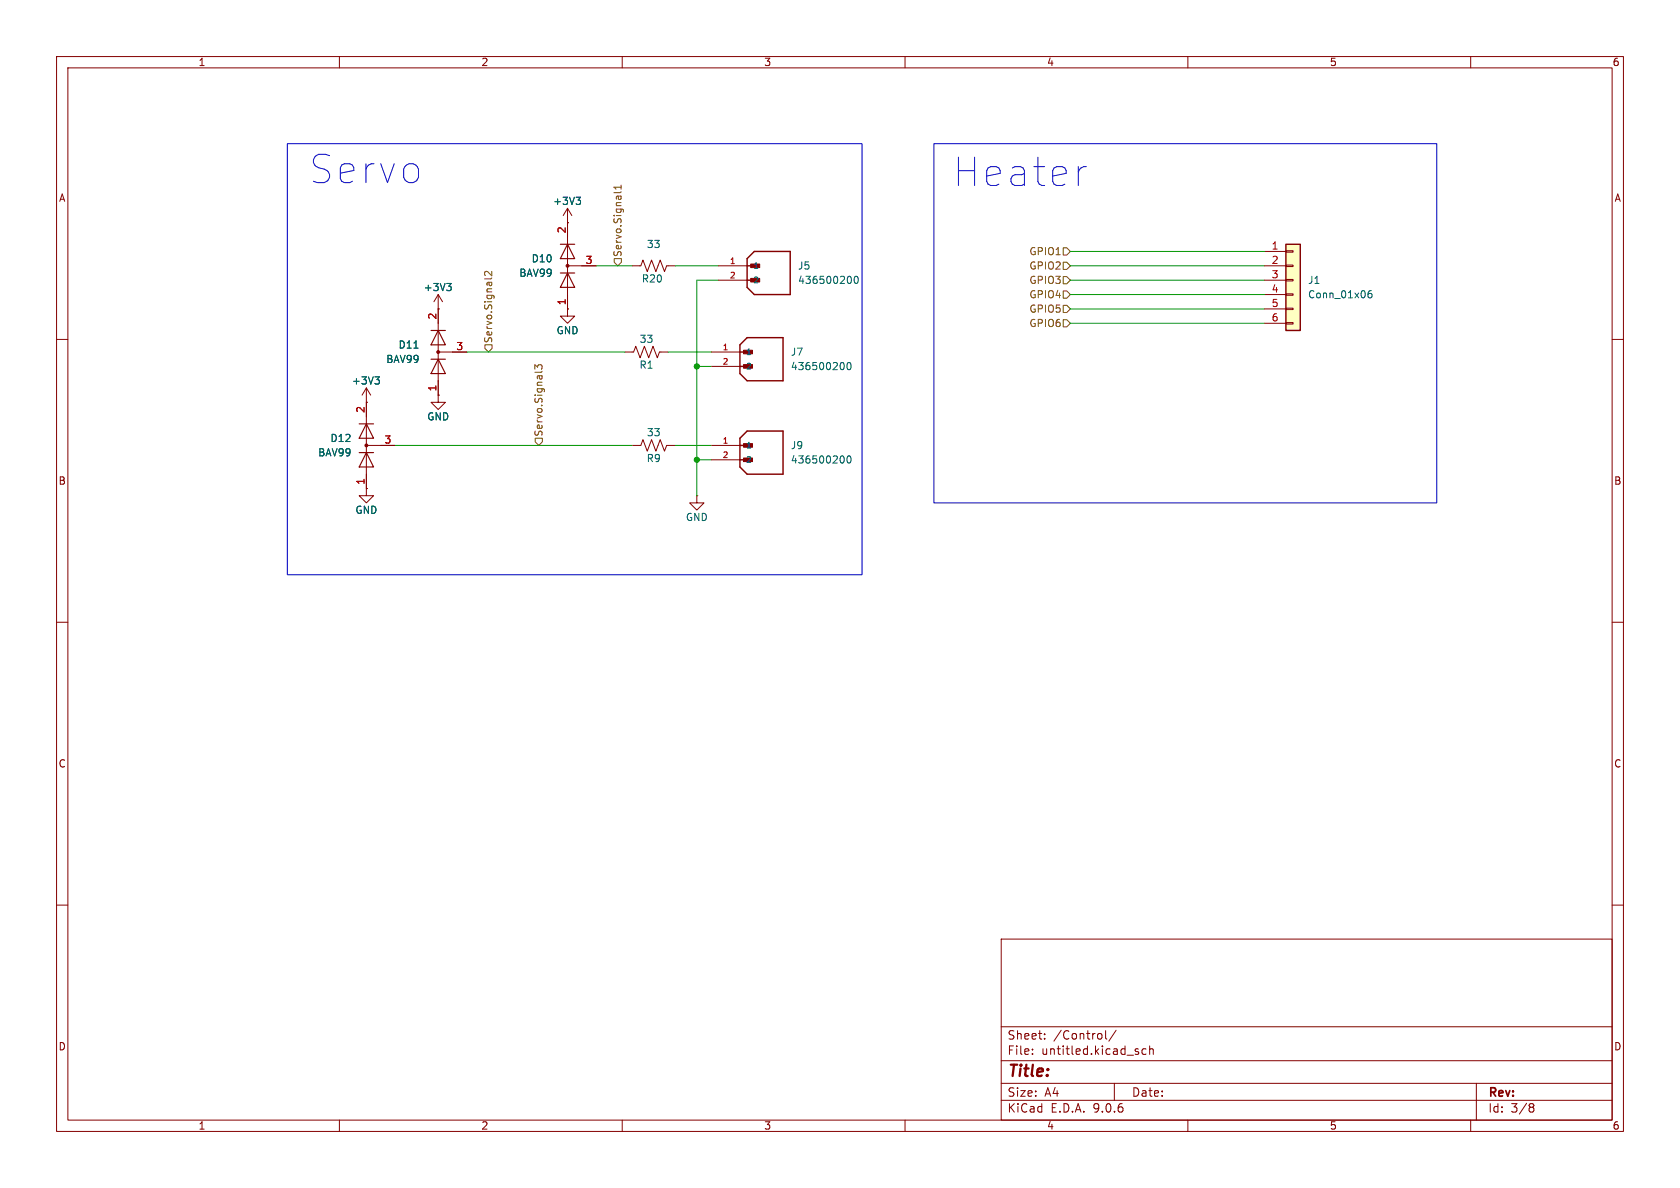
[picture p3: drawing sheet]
<svg xmlns="http://www.w3.org/2000/svg" width="297mm" height="210mm" viewBox="0 0 297 210" stroke-linecap="round" stroke-linejoin="round" font-family="sans-serif">
<g fill="none" stroke="#840000" stroke-width=".18">
<path d="M10 10h277v190h-277zM12 12h273v186h-273zM60 10v2M110 10v2M160 10v2M210 10v2M260 10v2M100.3 39.4h.1M100.3 36.8l.8 1.3M100.3 36.8l-.7 1.3M100.3 36.8v17.8M100.3 47h5.1"/>
<path d="M10 60h2M110.5 62.2h1.5l.4-1 .8 2 .7-2 .8 2 .7-2 .8 2 .4-1h1.5M125.7 62.2h5.1M125.7 64.8h5.1M285 60h2M123.2 87.6v1.3h1.3l-1.3 1.3-1.3-1.3h1.3M123.2 87.6h.1M10 110h2M285 110h2M10 160h2M177 166h108v32h-108zM285 160h2"/>
<path d="M60 198v2M110 198v2M160 198v2M177 194.5h108M177 191.5h108M177 187.5h108M177 181.5h108M182.5 186.3v.1M182.5 185.5v.1M184.7 183.6v.1M184.7 182.8v.1M195.5 182.2v1.3l.2 .2"/>
<path d="M197 191.5v3M197.3 182.1l-1.3 2M201.2 186v.3M202.6 185.5l-.4-.1-.3 .3v.4l.1 .2h.6M203.2 185.5l.3-.1 .3 .1 .1 .9M203.2 184.9v1.5M210 198v2M260 198v2M261 191.5v6.5M270.6 195.1l.4 .1 .2 .2-.3 .3M270.6 195.7h.3M270.9 195.7l.2 .2 .1 .4-.2 .2-.4 .1"/>
</g>
<path d="M132.1 59.7h6.3v7.6h-6.3l-1.3-1.3v-5zM130.8 62.2h1.9M130.8 64.8h1.9" fill="none" stroke="#840000" stroke-width=".25"/>
<g fill="#840000" stroke="#840000" stroke-width=".18">
<path d="M131.4 61.9h1.6v.6h-1.6z"/>
<circle cx="100.3" cy="47" r=".25"/>
</g>
<path d="M101.8 34.9h.8l-.4 .5M102.4 35.4l.2 .2v.3l-.2 .2M149.1 64.1l.1 .5-.1 .7M149.8 64.2l.2-.1a.68 .68 0 0 1 .5 .6 .68 .68 0 0 1-.5 .6l-.2-.1-.1-.3z" fill="none" stroke="#006464" stroke-width=".18"/>
<path d="M99.1 48.3h2.5M99.1 43.2h2.5M100.3 48.3l1.3 2.5h-2.5zM100.3 43.2l1.3 2.5h-2.5z" fill="none" stroke="#840000" stroke-width=".2"/>
<path d="M227.3 43.2h2.6v15.2h-2.6z" fill="#ffffc2"/>
<path d="M132.1 47h1.9M132.1 49.5h1.9M133.3 44.5h6.4v7.6h-6.4l-1.2-1.3v-5.1zM227.3 43.2h2.6v15.2h-2.6zM130.8 77.5l1.3-1.3h6.3v7.6h-6.3l-1.3-1.2zM130.8 78.7h1.9M130.8 81.3h1.9" fill="none" stroke="#840000" stroke-width=".25"/>
<g fill="none" stroke="#840000" stroke-width=".18">
<path d="M100.3 39.4h.1M100.3 39.4v2.5M77.5 54.6h.1M77.5 52.1l.7 1.2M77.5 52.1l-.8 1.2M77.5 52.1v17.8M100.3 54.6v1.3h1.3l-1.3 1.3-1.2-1.3h1.2M100.3 54.6h.1M100.3 52.1v2.5M102.9 47h2.5M111.8 47h1.5l.4-1 .7 2 .8-2 .8 2 .7-2 .8 2 .4-1h1.5M127 47h5.1"/>
<path d="M127 49.5h5.1M223.5 44.5h3.8M223.5 47h3.8M223.5 49.5h3.8M223.5 52.1h3.8M223.5 54.6h3.8M223.5 57.2h3.8M227.3 44.3h1.3v.3h-1.3zM227.3 46.9h1.3v.2h-1.3zM227.3 49.4h1.3v.3h-1.3zM227.3 51.9h1.3v.3h-1.3zM227.3 54.5h1.3v.2h-1.3z"/>
<path d="M227.3 57h1.3v.3h-1.3zM64.8 71.1h.1M64.8 68.6l.7 1.3M64.8 68.6l-.8 1.3M64.8 68.6v17.8M64.8 78.7h5M77.5 69.9v1.2h1.2l-1.2 1.3-1.3-1.3h1.3M77.5 69.9h.1M77.5 62.2h5M111.8 78.7h1.5l.4-1 .7 2.1 .8-2.1 .8 2.1 .7-2.1 .8 2.1 .4-1.1h1.5M125.7 78.7h5.1M64.8 86.4v1.2h1.2l-1.2 1.3-1.3-1.3h1.3"/>
<path d="M64.8 86.4h.1M125.7 81.3h5.1"/>
</g>
<path d="M101.8 34.9h.8l-.4 .5M102.4 35.4l.2 .2v.3l-.2 .2M79 50.1h.8l-.5 .5M79.5 50.6l.3 .2v.3l-.3 .3M150.3 48.9l.2 .4-.2 .7M151.1 49l.2-.2a.68 .68 0 0 1 .4 .7 .68 .68 0 0 1-.4 .6l-.2-.1-.1-.4zM242.4 51.4h-.3a.86 .86 0 0 0 0 1.2l.4-.1 .1-.4-.3-.2h-.2l-.3 .2M66.3 66.6h.8l-.5 .5M66.8 67.1l.3 .2v.3l-.3 .3M73.2 61.5h.7M149.1 80.6l.1 .5-.1 .7M149.8 80.7l.2-.1a.68 .68 0 0 1 .5 .6 .68 .68 0 0 1-.5 .7l-.2-.2-.1-.3z" fill="none" stroke="#006464" stroke-width=".18"/>
<path d="M76.2 58.4h2.5M77.5 58.4l1.2 2.6h-2.5zM63.5 74.9h2.5M64.8 74.9l1.2 2.6h-2.5zM76.2 63.5h2.5M77.5 63.5l1.2 2.5h-2.5zM63.5 80h2.5M64.8 80l1.2 2.6h-2.5z" fill="none" stroke="#840000" stroke-width=".2"/>
<g fill="#840000" stroke="#840000" stroke-width=".18">
<path d="M132.7 46.7h1.6v.6h-1.6z"/>
<path d="M131.4 78.4h1.6v.7h-1.6z"/>
<circle cx="64.8" cy="78.7" r=".25"/>
<circle cx="77.5" cy="62.2" r=".25"/>
</g>
<g fill="none" stroke="#725600" stroke-width=".18">
<path d="M109.8 33.9l-.2 .2h-1.1M109.8 32.7v.8M109.8 33.1h-1.3l.4 .4M86.9 49.1v.1M86.9 48v.8l-.9-.8-.3 .2 .1 .5M108.6 45.7h1.3v.7l-.7 .6-.6-.6zM188 51.4h.6l.6 .7-.6 .6h-.6zM188 56.5h.6l.6 .7-.6 .6h-.6zM188 48.9h.6l.6 .6-.6 .7h-.6zM188 46.4h.6l.6 .6-.6 .6h-.6zM188 54h.6l.6 .6-.6 .6h-.6zM188 43.8h.6l.6 .7-.6 .6h-.6z"/>
<path d="M85.7 61h1.3v.6l-.6 .6-.7-.6zM94.6 65.3v-.8l.4 .4 .2-.4h.5l.1 .2-.1 .6M94.6 77.5h1.3v.6l-.7 .6-.6-.6zM95.8 65.6v.1"/>
</g>
<g fill="none" stroke="#009600" stroke-width=".18">
<path d="M105.4 47h6.4M119.4 47h7.6M127 49.5h-3.8v38.1M189.2 49.5h34.3M189.2 44.5h34.3M189.2 47h34.3M189.2 57.2h34.3M189.2 54.6h34.3M189.2 52.1h34.3M69.8 78.7h42M82.5 62.2h28M118.1 62.2h7.6"/>
<path d="M119.4 78.7h6.3M123.2 64.8h2.5M123.2 81.3h2.5"/>
</g>
<path d="M50.8 25.4h101.6v76.2h-101.6zM165.1 25.4h88.9v63.5h-88.9zM192.1 29.5h-.5l-.5 .2" fill="none" stroke="#0000c2" stroke-width=".18"/>
<g fill="#009600" stroke="#009600" stroke-width=".18">
<circle cx="123.2" cy="64.8" r=".46"/>
<circle cx="123.2" cy="81.3" r=".46"/>
</g>
<g font-size="7" fill="#0000c2">
<text x="54.4" y="32.7">Servo</text>
<text x="168.1" y="33.2">Heater</text>
</g>
<text font-size="2.8" fill="#840000" x="178" y="190.9">Title:</text>
<g font-size="2.1" fill="#840000">
<text x="178" y="184">Sheet:</text>
<text x="186.2" y="184">/Control/</text>
<text x="178" y="186.7">File:</text>
<text x="184.1" y="186.7">untitled.kicad_sch</text>
<text x="178" y="196.9">KiCad</text>
<text x="178" y="194.1">Size:</text>
<text x="184.7" y="194.1">A4</text>
<text x="185.7" y="196.9">E.D.A.</text>
<text x="193.3" y="196.9">9.0.6</text>
<text x="200" y="194.1">Date:</text>
<text x="263" y="194.3">Rev:</text>
<text x="263" y="196.9">Id:</text>
<text x="267.1" y="196.9">3/8</text>
</g>
<g font-size="1.8" fill="#840000">
<text x="35" y="11.9">1</text>
<text x="85" y="11.9">2</text>
<text x="135" y="11.9">3</text>
<text x="185" y="11.9">4</text>
<text x="235" y="11.9">5</text>
<text x="285" y="11.9">6</text>
<text x="10.3" y="35.9">A</text>
<text x="285.3" y="35.9">A</text>
<text x="10.3" y="85.9">B</text>
<text x="285.3" y="85.9">B</text>
<text x="10.3" y="135.9">C</text>
<text x="285.3" y="135.9">C</text>
<text x="10.3" y="185.9">D</text>
<text x="285.3" y="185.9">D</text>
<text x="35" y="199.9">1</text>
<text x="85" y="199.9">2</text>
<text x="135" y="199.9">3</text>
<text x="185" y="199.9">4</text>
<text x="235" y="199.9">5</text>
<text x="285" y="199.9">6</text>
</g>
<g font-size="1.8" fill="#006464">
<text x="97.7" y="36.4">+3V3</text>
<text x="93.9" y="46.6">D10</text>
<text x="114.3" y="44">33</text>
<text x="141" y="47.9">J5</text>
<text x="74.8" y="51.7">+3V3</text>
<text x="91.7" y="49.1">BAV99</text>
<text x="113.4" y="50.1">R20</text>
<text x="141" y="50.4">436500200</text>
<text x="231.1" y="50.4">J1</text>
<text x="231.1" y="52.9">Conn_01x06</text>
<text x="98.3" y="59.3">GND</text>
<text x="68.2" y="64.4">BAV99</text>
<text x="70.4" y="61.8">D11</text>
<text x="113" y="65.4">R1</text>
<text x="113" y="60.8">33</text>
<text x="139.7" y="63.1">J7</text>
<text x="139.7" y="65.6">436500200</text>
<text x="62.1" y="68.2">+3V3</text>
<text x="75.4" y="74.5">GND</text>
<text x="114.3" y="77.3">33</text>
<text x="56.2" y="80.9">BAV99</text>
<text x="58.3" y="78.3">D12</text>
<text x="114.2" y="81.9">R9</text>
<text x="139.7" y="79.6">J9</text>
<text x="139.7" y="82.1">436500200</text>
<text x="62.7" y="91">GND</text>
<text x="121.2" y="92.3">GND</text>
</g>
<g font-size="1.8" fill="#a90000">
<text x="100.1" y="41.3" transform="rotate(-90 100.1 41.3)">2</text>
<text x="103.4" y="46.7">3</text>
<text x="224.7" y="44.2">1</text>
<text x="224.7" y="46.7">2</text>
<text x="224.7" y="49.3">3</text>
<text x="224.7" y="51.8">4</text>
<text x="77.2" y="56.6" transform="rotate(-90 77.2 56.6)">2</text>
<text x="100.1" y="54" transform="rotate(-90 100.1 54)">1</text>
<text x="224.7" y="54.4">5</text>
<text x="224.7" y="56.9">6</text>
<text x="80.6" y="62">3</text>
<text x="77.2" y="69.3" transform="rotate(-90 77.2 69.3)">1</text>
<text x="64.5" y="73.1" transform="rotate(-90 64.5 73.1)">2</text>
<text x="67.9" y="78.5">3</text>
<text x="64.5" y="85.8" transform="rotate(-90 64.5 85.8)">1</text>
</g>
<g font-size="1.8" fill="#725600">
<text x="110.1" y="45.5" transform="rotate(-90 110.1 45.5)">Servo.Signal1</text>
<text x="181.9" y="47.9">GPIO2</text>
<text x="181.9" y="45.3">GPIO1</text>
<text x="181.9" y="52.9">GPIO4</text>
<text x="181.9" y="50.4">GPIO3</text>
<text x="181.9" y="58">GPIO6</text>
<text x="181.9" y="55.5">GPIO5</text>
<text x="87.2" y="60.8" transform="rotate(-90 87.2 60.8)">Servo.Signal2</text>
<text x="96.1" y="77.3" transform="rotate(-90 96.1 77.3)">Servo.Signal3</text>
</g>
<g font-size="1.4" fill="#a90000">
<text x="128.9" y="46.7">1</text>
<text x="128.9" y="49.3">2</text>
<text x="127.7" y="62">1</text>
<text x="127.7" y="64.5">2</text>
<text x="127.7" y="78.5">1</text>
<text x="127.7" y="81">2</text>
</g>
<g font-size="1.4" fill="#006464">
<text x="133.1" y="47.7">1</text>
<text x="133.1" y="50.3">2</text>
<text x="131.8" y="63">1</text>
<text x="131.8" y="65.5">2</text>
<text x="131.8" y="79.5">1</text>
<text x="131.8" y="82">2</text>
</g>
</svg>
